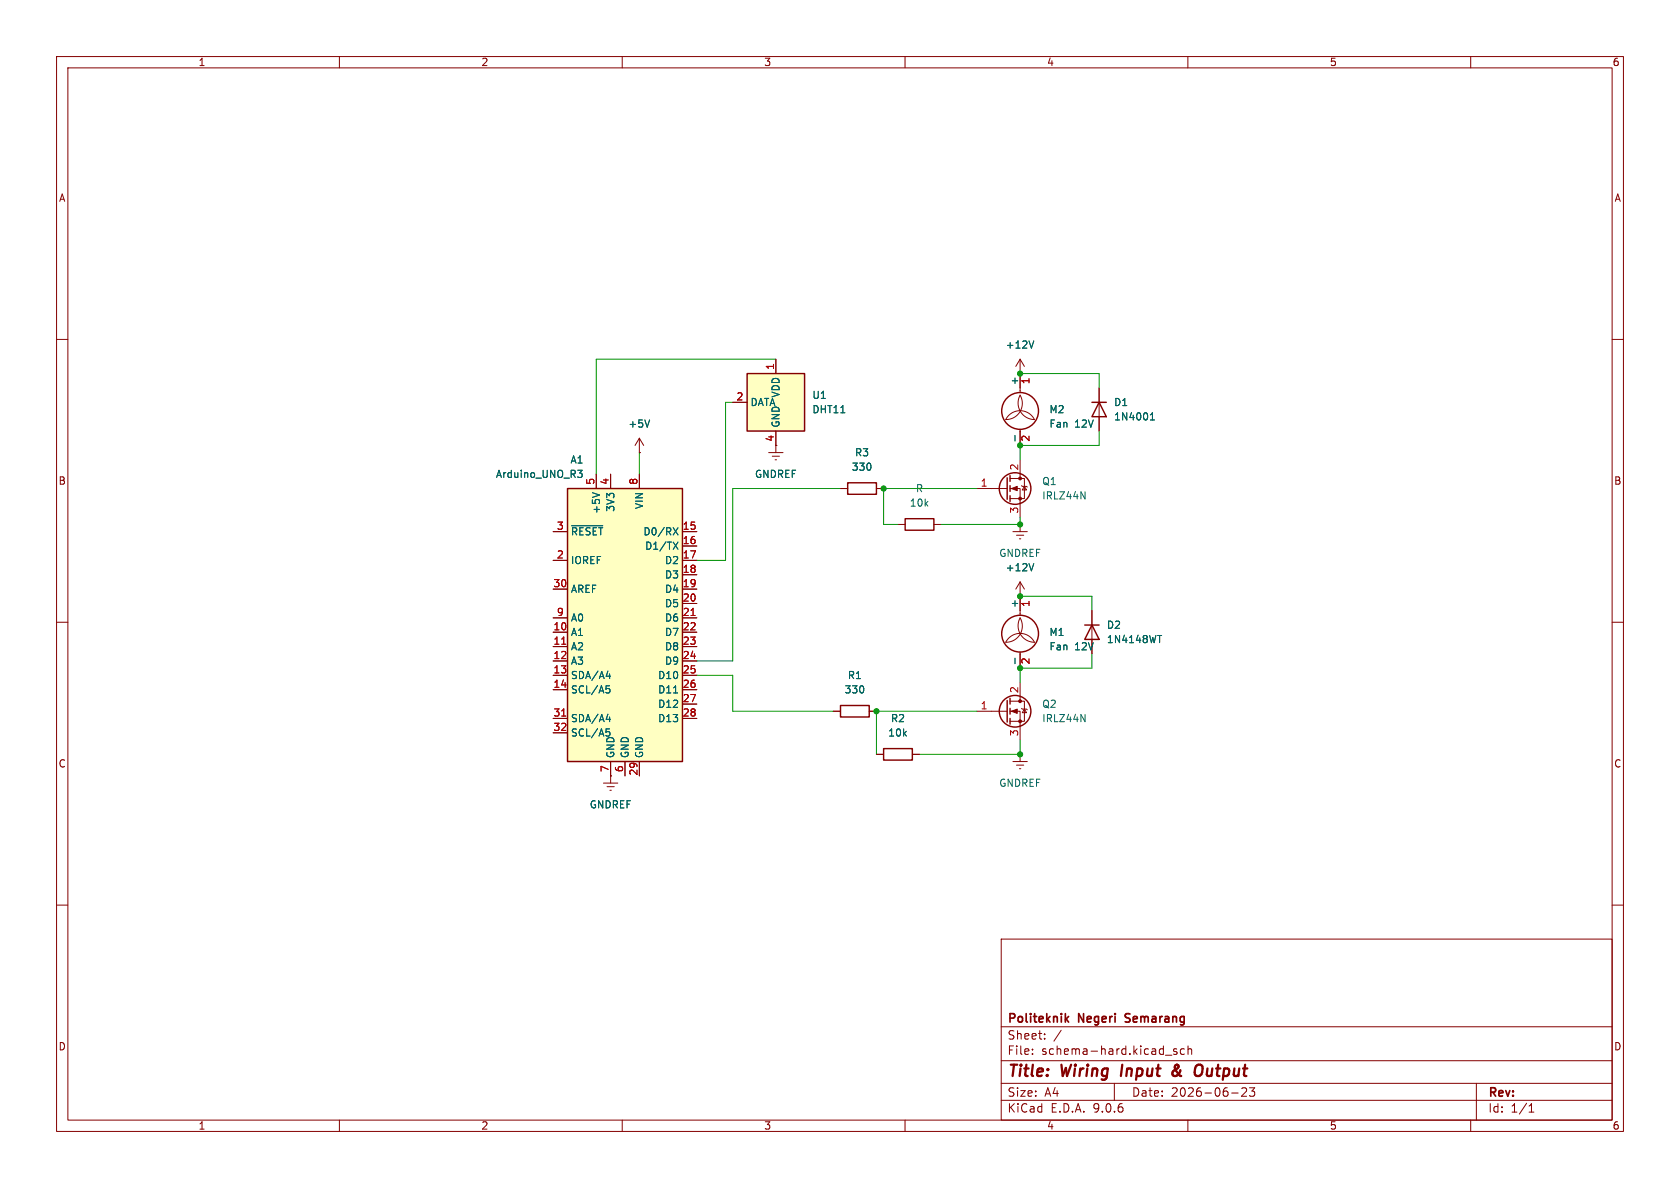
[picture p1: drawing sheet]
<svg xmlns="http://www.w3.org/2000/svg" width="297mm" height="210mm" viewBox="0 0 297 210" stroke-linecap="round" stroke-linejoin="round" font-family="sans-serif">
<g fill="none" stroke="#840000" stroke-width=".18">
<path d="M10 10h277v190h-277zM12 12h273v186h-273zM60 10v2M110 10v2M160 10v2M210 10v2M260 10v2M10 60h2M180.3 69.9a2.86 2.86 0 0 1-2.5 4.3 2.84 2.84 0 0 1 2.5-1.6 2.84 2.84 0 0 1 2.6 1.6 2.92 2.92 0 0 1-2.6-4.3zM180.3 66h.1M180.3 63.5v5.9M180.3 75.9v2.8"/>
<path d="M180.3 63.5l-.7 1.3M180.3 63.5l.8 1.3M194.3 68.6v7.6M285 60h2M148.6 86.4h1.3M154.9 86.4h1.3M158.7 92.7h1.3M165.1 92.7h1.3M172.7 86.4h5.4M178.6 84.6h2.5v3.5h-2.5M178.6 86.4h1.7v5M179.1 94h2.5"/>
<path d="M179.7 94.6h1.3M180.2 95.3h.3M180.3 92.7h.1M180.3 81.3v3.3M180.3 92.7v1.3M180.6 85.9l.1 .1h.8l.1 .1M181.1 86l.4 .6h-.8zM10 110h2M180.3 105.4h.1M180.3 109.2a2.86 2.86 0 0 1-2.5 4.3 2.84 2.84 0 0 1 2.5-1.5 2.84 2.84 0 0 1 2.6 1.5 2.92 2.92 0 0 1-2.6-4.3zM180.3 102.9v5.9M180.3 115.3v2.8"/>
<path d="M180.3 102.9l-.7 1.2M180.3 102.9l.8 1.2M193 108v7.6M285 110h2M147.3 125.7h1.3M153.7 125.7h1.2M154.9 133.4h1.3M161.3 133.4h1.3M172.7 125.7h5.4M178.6 124h2.5v3.5h-2.5M178.6 125.7h1.7v5.1M179.1 134.6h2.5"/>
<path d="M179.7 135.3h1.3M180.2 135.9h.3M180.3 133.4h.1M180.3 120.7v3.3M180.3 133.4v1.2M180.6 125.2l.1 .1h.8l.1 .2M181.1 125.3l.4 .7h-.8zM10 160h2M177 166h108v32h-108zM285 160h2M60 198v2M110 198v2"/>
<path d="M160 198v2M177 194.5h108M177 191.5h108M177 187.5h108M177 181.5h108M182.5 186.3v.1M182.5 185.5v.1M184.7 183.6v.1M184.7 182.8v.1M187.6 182.1l-1.3 2M197 191.5v3M206 186.5h1.2"/>
<path d="M208 185.5l-.3-.1-.2 .2v.2l.5 .2v.3h-.5M209.4 185.5l-.4-.1-.3 .3v.4l.1 .2h.6M210 198v2M210 185.5l.2-.1 .4 .1 .1 .9M210 184.9v1.5M217.7 193.2h1.2M220.3 192.4v.5l-.8 .9h.9M221.8 192.3l-.5 .6 .4 .1v.7l-.2 .1h-.4l-.2-.1M260 198v2M261 191.5v6.5M270.3 196.6h.9M270.3 195.5l.4-.4v1.5"/>
</g>
<path d="M198.4 188.2l-.2 2M208.2 188.8l-.7 .5a.52 .52 0 0 0-.1 .8 .52 .52 0 0 0 .8-.1M208.3 188.3l-.2-.1a.41 .41 0 0 0-.4 .5l.6 1.1M211.8 188.2l.6 .1a1.36 1.36 0 0 1-.4 1.9h-.4" fill="none" stroke="#840000" stroke-width=".4"/>
<path d="M188.9 179.7l-.6 .6M199 179.3v.5M188.5 180.1l.4 .6M198.9 180.6l.2 .1" fill="none" stroke="#840000" stroke-width=".3"/>
<g fill="none" stroke="#840000" stroke-width=".25">
<path d="M193 71.1h2.6M194.3 71.1l1.3 2.6h-2.6zM149.9 85.3h5v2.1h-5zM160 91.7h5.1v2h-5.1zM178.1 84.5v3.8M178.6 84.1v1M178.6 85.9v1M178.6 87.6v1M191.8 110.5h2.5M193 110.5l1.3 2.5h-2.5zM148.6 124.7h5.1v2h-5.1zM156.2 132.3h5.1v2.1h-5.1z"/>
<path d="M178.1 123.8v3.8M178.6 123.4v1.1M178.6 125.2v1M178.6 127v1"/>
<circle cx="180.3" cy="72.6" r="3.3"/>
<circle cx="179.5" cy="86.4" r="2.79"/>
<circle cx="180.3" cy="112" r="3.3"/>
<circle cx="179.5" cy="125.7" r="2.79"/>
</g>
<path d="M179.4 77v1M182.8 60.3l-.5 1.2M203.4 74.2h.7M203.4 73.3l.3-.3v1.2M182.8 99.6l-.5 1.3M191.1 86.9l.7 1.3v-1.3M179.4 116.4v.9M204.6 112.3h.8M191.1 126.3l.7 1.3v-1.3" fill="none" stroke="#006464" stroke-width=".18"/>
<g fill="#840000" stroke="#840000" stroke-width=".18">
<path d="M178.8 125.7l1-.4v.8z"/>
<path d="M178.8 86.4l1-.4v.7z"/>
<circle cx="180.3" cy="124" r=".25"/>
<circle cx="180.3" cy="127.5" r=".25"/>
<circle cx="180.3" cy="84.6" r=".25"/>
<circle cx="180.3" cy="88.1" r=".25"/>
</g>
<path d="M132.1 66h10.1v10.2h-10.1z" fill="#ffffc2"/>
<path d="M132.1 66h10.1v10.2h-10.1z" fill="none" stroke="#840000" stroke-width=".25"/>
<path d="M113 77.5l-.7 1.2M113 77.5l.8 1.2M113 77.5v2.5M129.5 71.1h2.6M137.2 63.5v2.5M137.2 76.2v2.5M113 80h.1" fill="none" stroke="#840000" stroke-width=".18"/>
<path d="M114.8 74.2l-.4 1.3" fill="none" stroke="#006464" stroke-width=".18"/>
<path d="M100.3 86.4h20.3v48.2h-20.3z" fill="#ffffc2"/>
<path d="M100.3 86.4h20.3v48.2h-20.3z" fill="none" stroke="#840000" stroke-width=".25"/>
<g fill="none" stroke="#840000" stroke-width=".18">
<path d="M129.5 71.1h2.6M137.2 63.5v2.5M137.2 76.2v3.8M180.3 66h.1M180.3 66v2.6M180.3 76.2v2.5M194.3 68.6v2.5M194.3 73.7v2.5M97.8 94h2.5M97.8 99.1h2.5M105.4 83.8v2.6M107.9 83.8v2.6"/>
<path d="M113 80h.1M113 83.8v2.6M120.6 94h2.6M120.6 96.5h2.6M120.6 99.1h2.6M135.9 80h2.5M136.5 80.6h1.3M137 81.3h.3M148.6 86.4h1.3M154.9 86.4h1.3M97.8 104.1h2.5M97.8 109.2h2.5"/>
<path d="M97.8 111.8h2.5M97.8 114.3h2.5M97.8 116.8h2.5M97.8 119.4h2.5M120.6 101.6h2.6M120.6 104.1h2.6M120.6 106.7h2.6M120.6 109.2h2.6M120.6 111.8h2.6M120.6 114.3h2.6M120.6 116.8h2.6M120.6 119.4h2.6"/>
<path d="M180.3 105.4h.1M180.3 105.4v2.6M180.3 115.6v2.5M193 108v2.5M193 113v2.6M97.8 121.9h2.5M97.8 127h2.5M97.8 129.5h2.5M106.7 138.4h2.5M107.3 139.1h1.3M107.8 139.7h.3M107.9 137.2h.1"/>
<path d="M107.9 134.6v3.8M110.5 134.6v2.6M113 134.6v2.6M120.6 121.9h2.6M120.6 124.5h2.6M120.6 127h2.6M147.3 125.7h1.3M153.7 125.7h1.2M154.9 133.4h1.3M161.3 133.4h1.3"/>
</g>
<g fill="none" stroke="#006464" stroke-width=".18">
<path d="M114.8 74.2l-.4 1.3M179.4 77v1M182.8 60.3l-.5 1.2M203.4 74.2h.7M203.4 73.3l.3-.3v1.2M101.1 92.9h5.5M102.1 83.1h.8l-.4 .5 .4 .1v.5l-.2 .2h-.4M104.7 87.1l1.3 .4M119 93.3l.9 1.3M119 95.8l.9 1.3M119.9 93.3l-.9 1.3M119.9 95.8l-.9 1.3"/>
<path d="M182.8 99.6l-.5 1.3M107.2 119.5h.8M107.8 119.1v.9M179.4 116.4v.9M204.6 112.3h.8M107.2 121.2h.6M107.2 128.8h.6M107.2 127.2h.8M107.3 121.7h.3l.2 .3v.4l-.5 .1M107.3 129.3l.5 .2v.4M107.8 126.7v.9M119.1 122.5h.7"/>
</g>
<path d="M99.3 113.9h.7M122.2 108.8h.7M99.3 126.6h.7" fill="none" stroke="#a90000" stroke-width=".18"/>
<g fill="none" stroke="#009600" stroke-width=".18">
<path d="M129.5 71.1h-1.2v28h-5.1M137.2 63.5h-31.8v20.3M180.3 66h14v2.6M194.3 76.2v2.5h-14v2.6M113 80v3.8M148.6 86.4h-19.1v30.4h-6.3M172.7 86.4h-16.5v6.3h2.5M180.3 91.4v1.3h-13.9M123.2 119.4h6.3v6.3h17.8M180.3 105.4h12.7v2.6M193 115.6v2.5h-12.7v2.6M172.7 125.7h-17.8v7.7"/>
<path d="M180.3 130.8v2.6h-17.7"/>
</g>
<g fill="#009600" stroke="#009600" stroke-width=".18">
<circle cx="180.3" cy="105.4" r=".46"/>
<circle cx="180.3" cy="92.7" r=".46"/>
<circle cx="180.3" cy="66" r=".46"/>
<circle cx="180.3" cy="78.7" r=".46"/>
<circle cx="180.3" cy="118.1" r=".46"/>
<circle cx="180.3" cy="133.4" r=".46"/>
<circle cx="156.2" cy="86.4" r=".46"/>
<circle cx="154.9" cy="125.7" r=".46"/>
</g>
<g font-size="2.8" fill="#840000">
<text x="178" y="190.9">Title:</text>
<text x="187.7" y="190.9">Wiring</text>
<text x="199" y="190.9">Input</text>
<text x="208.9" y="190.9">&amp;</text>
<text x="213.7" y="190.9">Output</text>
</g>
<g font-size="2.1" fill="#840000">
<text x="178" y="184">Sheet:</text>
<text x="178" y="181.2">Politeknik</text>
<text x="190.7" y="181.2">Negeri</text>
<text x="199.6" y="181.2">Semarang</text>
<text x="178" y="186.7">File:</text>
<text x="184.1" y="186.7">schema-hard.kicad_sch</text>
<text x="178" y="196.9">KiCad</text>
<text x="178" y="194.1">Size:</text>
<text x="184.7" y="194.1">A4</text>
<text x="185.7" y="196.9">E.D.A.</text>
<text x="193.3" y="196.9">9.0.6</text>
<text x="200" y="194.1">Date:</text>
<text x="207" y="194.1">2026-06-23</text>
<text x="263" y="194.3">Rev:</text>
<text x="263" y="196.9">Id:</text>
<text x="267.1" y="196.9">1/1</text>
</g>
<g font-size="1.8" fill="#840000">
<text x="35" y="11.9">1</text>
<text x="85" y="11.9">2</text>
<text x="135" y="11.9">3</text>
<text x="185" y="11.9">4</text>
<text x="235" y="11.9">5</text>
<text x="285" y="11.9">6</text>
<text x="10.3" y="35.9">A</text>
<text x="285.3" y="35.9">A</text>
<text x="10.3" y="85.9">B</text>
<text x="285.3" y="85.9">B</text>
<text x="10.3" y="135.9">C</text>
<text x="285.3" y="135.9">C</text>
<text x="10.3" y="185.9">D</text>
<text x="285.3" y="185.9">D</text>
<text x="35" y="199.9">1</text>
<text x="85" y="199.9">2</text>
<text x="135" y="199.9">3</text>
<text x="185" y="199.9">4</text>
<text x="235" y="199.9">5</text>
<text x="285" y="199.9">6</text>
</g>
<g font-size="1.8" fill="#a90000">
<text x="136.9" y="65.5" transform="rotate(-90 136.9 65.5)">1</text>
<text x="130.1" y="70.9">2</text>
<text x="182.3" y="68" transform="rotate(-90 182.3 68)">1</text>
<text x="136.9" y="78.2" transform="rotate(-90 136.9 78.2)">4</text>
<text x="180.1" y="83.3" transform="rotate(-90 180.1 83.3)">2</text>
<text x="182.3" y="78.2" transform="rotate(-90 182.3 78.2)">2</text>
<text x="105.2" y="85.8" transform="rotate(-90 105.2 85.8)">5</text>
<text x="107.7" y="85.8" transform="rotate(-90 107.7 85.8)">4</text>
<text x="112.8" y="85.8" transform="rotate(-90 112.8 85.8)">8</text>
<text x="173.3" y="86.1">1</text>
<text x="98.4" y="93.7">3</text>
<text x="120.6" y="93.7">15</text>
<text x="180.1" y="90.9" transform="rotate(-90 180.1 90.9)">3</text>
<text x="98.4" y="98.8">2</text>
<text x="120.6" y="96.3">16</text>
<text x="120.6" y="98.8">17</text>
<text x="120.6" y="101.3">18</text>
<text x="97.7" y="103.9">30</text>
<text x="120.6" y="103.9">19</text>
<text x="120.6" y="106.4">20</text>
<text x="182.3" y="107.4" transform="rotate(-90 182.3 107.4)">1</text>
<text x="97.7" y="111.5">10</text>
<text x="98.4" y="109">9</text>
<text x="120.6" y="109">21</text>
<text x="120.6" y="111.5">22</text>
<text x="97.7" y="114">11</text>
<text x="97.7" y="116.6">12</text>
<text x="97.7" y="119.1">13</text>
<text x="120.6" y="114">23</text>
<text x="120.6" y="116.6">24</text>
<text x="120.6" y="119.1">25</text>
<text x="182.3" y="117.5" transform="rotate(-90 182.3 117.5)">2</text>
<text x="97.7" y="121.7">14</text>
<text x="120.6" y="121.7">26</text>
<text x="120.6" y="124.2">27</text>
<text x="173.3" y="125.5">1</text>
<text x="180.1" y="122.6" transform="rotate(-90 180.1 122.6)">2</text>
<text x="97.7" y="126.7">31</text>
<text x="97.7" y="129.3">32</text>
<text x="120.6" y="126.7">28</text>
<text x="180.1" y="130.2" transform="rotate(-90 180.1 130.2)">3</text>
<text x="107.7" y="136.6" transform="rotate(-90 107.7 136.6)">7</text>
<text x="110.2" y="136.6" transform="rotate(-90 110.2 136.6)">6</text>
<text x="112.8" y="137.2" transform="rotate(-90 112.8 137.2)">29</text>
</g>
<g font-size="1.8" fill="#006464">
<text x="177.7" y="61.8">+12V</text>
<text x="132.6" y="72">DATA</text>
<text x="138" y="70.4" transform="rotate(-90 138 70.4)">VDD</text>
<text x="143.5" y="70.7">U1</text>
<text x="180.1" y="68.2" transform="rotate(-90 180.1 68.2)">+</text>
<text x="196.9" y="72">D1</text>
<text x="111" y="75.8">+5V</text>
<text x="138" y="75.7" transform="rotate(-90 138 75.7)">GND</text>
<text x="143.5" y="73.3">DHT11</text>
<text x="185.4" y="73.3">M2</text>
<text x="185.4" y="75.8">Fan</text>
<text x="190" y="75.8">12V</text>
<text x="196.9" y="74.5">1N4001</text>
<text x="100.8" y="82.1">A1</text>
<text x="150.5" y="83.4">330</text>
<text x="151.1" y="80.9">R3</text>
<text x="87.6" y="84.7">Arduino_UNO_R3</text>
<text x="133.4" y="84.7">GNDREF</text>
<text x="160.7" y="89.8">10k</text>
<text x="161.8" y="87.2">R</text>
<text x="184.2" y="88.5">IRLZ44N</text>
<text x="184.2" y="86">Q1</text>
<text x="100.8" y="94.8">~{RESET}</text>
<text x="106.3" y="90.9" transform="rotate(-90 106.3 90.9)">+5V</text>
<text x="108.8" y="90.6" transform="rotate(-90 108.8 90.6)">3V3</text>
<text x="113.6" y="94.8">D0/RX</text>
<text x="113.9" y="90.1" transform="rotate(-90 113.9 90.1)">VIN</text>
<text x="100.8" y="99.9">IOREF</text>
<text x="114" y="97.4">D1/TX</text>
<text x="117.5" y="99.9">D2</text>
<text x="176.5" y="98.7">GNDREF</text>
<text x="177.7" y="101.2">+12V</text>
<text x="100.8" y="105">AREF</text>
<text x="117.5" y="102.5">D3</text>
<text x="117.5" y="105">D4</text>
<text x="117.5" y="107.5">D5</text>
<text x="180.1" y="107.6" transform="rotate(-90 180.1 107.6)">+</text>
<text x="100.8" y="110.1">A0</text>
<text x="100.8" y="112.6">A1</text>
<text x="117.5" y="110.1">D6</text>
<text x="117.5" y="112.6">D7</text>
<text x="185.4" y="112.6">M1</text>
<text x="195.6" y="111.4">D2</text>
<text x="195.6" y="113.9">1N4148WT</text>
<text x="100.8" y="115.2">A2</text>
<text x="100.8" y="117.7">A3</text>
<text x="117.5" y="115.2">D8</text>
<text x="117.5" y="117.7">D9</text>
<text x="185.4" y="115.2">Fan</text>
<text x="190" y="115.2">12V</text>
<text x="100.8" y="120.2">SDA/A4</text>
<text x="100.8" y="122.8">SCL/A5</text>
<text x="116.2" y="120.2">D10</text>
<text x="116.2" y="122.8">D11</text>
<text x="116.2" y="125.3">D12</text>
<text x="149.2" y="122.8">330</text>
<text x="149.8" y="120.2">R1</text>
<text x="184.2" y="125.3">Q2</text>
<text x="100.8" y="127.9">SDA/A4</text>
<text x="100.8" y="130.4">SCL/A5</text>
<text x="116.2" y="127.9">D13</text>
<text x="156.9" y="130.4">10k</text>
<text x="157.4" y="127.9">R2</text>
<text x="184.2" y="127.9">IRLZ44N</text>
<text x="108.8" y="134.1" transform="rotate(-90 108.8 134.1)">GND</text>
<text x="111.4" y="134.1" transform="rotate(-90 111.4 134.1)">GND</text>
<text x="113.9" y="134.1" transform="rotate(-90 113.9 134.1)">GND</text>
<text x="104.2" y="143.1">GNDREF</text>
<text x="176.5" y="139.3">GNDREF</text>
</g>
</svg>
